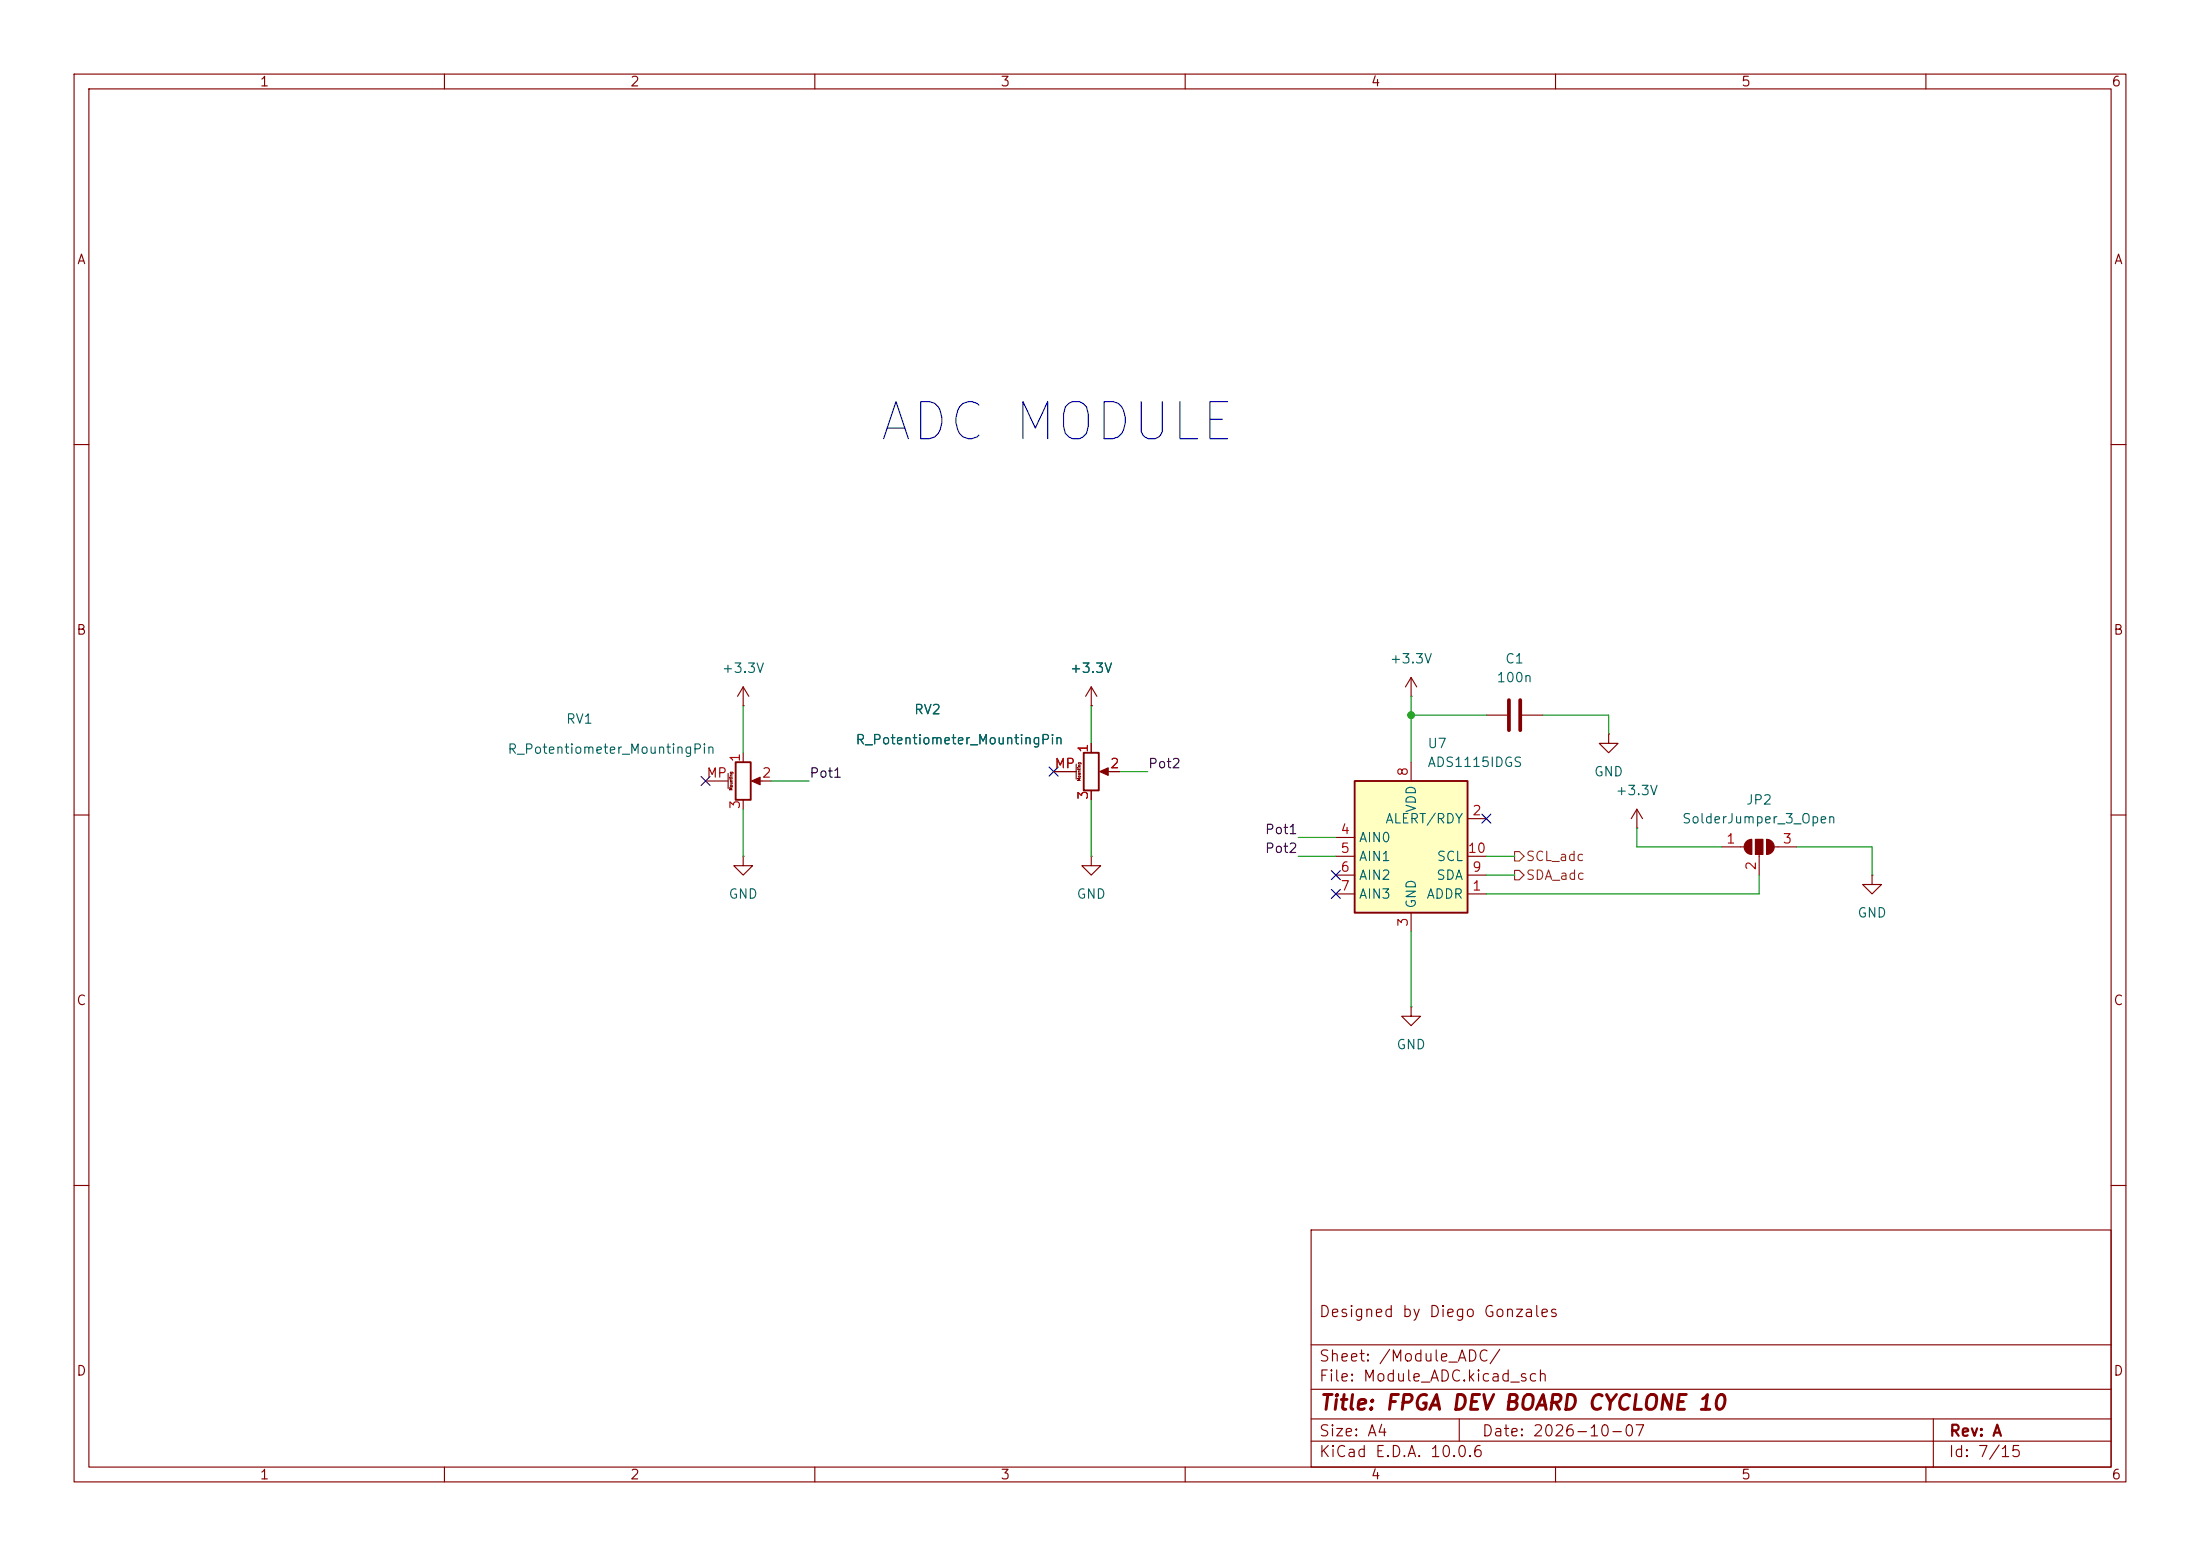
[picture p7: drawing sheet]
<svg xmlns="http://www.w3.org/2000/svg" width="297mm" height="210mm" viewBox="0 0 297 210" stroke-linecap="round" stroke-linejoin="round" font-family="sans-serif">
<g fill="none" stroke="#840000" stroke-width=".15">
<path d="M10 10h277v190h-277zM12 12h273v186h-273zM60 10v2M110 10v2M160 10v2M210 10v2M260 10v2M10 60h2M285 60h2M100.3 95.3h.1M100.3 92.7v2.6M100.3 92.7l-.7 1.3"/>
<path d="M100.3 92.7l.8 1.3M190.5 94h.1M190.5 91.4l-.8 1.3M190.5 91.4l.8 1.3M190.5 91.4v2.6M200.7 96.5h2.8M205.5 96.5h2.8M10 110h2M95.2 105.4h3.1M98.3 104.4v2M100.3 101.6v1.3M100.3 108v1.2"/>
<path d="M101.9 105.4h2.2M147.3 115.6v1.2h1.3l-1.3 1.3-1.3-1.3h1.3M147.3 115.6h.1M232.4 114.3h3.1M236.5 113.3v2M237.5 115.3v2.8M238.5 113.3v2M239.5 114.3h3.1M285 110h2M190.5 135.9v1.3h1.3l-1.3 1.2-1.3-1.2h1.3M190.5 135.9h.1M10 160h2"/>
<path d="M177 166h108v32h-108zM285 160h2M60 198v2M110 198v2M160 198v2M177 194.5h108M177 191.5h108M177 187.5h108M177 181.5h108M197 191.5v3M210 198v2M260 198v2"/>
<path d="M261 191.5v6.5"/>
</g>
<g fill="#840000" stroke="#840000" stroke-width=".15">
<path d="M235.8 113.6l.3-.3h.4v2a1.02 1.02 0 0 1-1-.6 1.02 1.02 0 0 1 .3-1.1z"/>
<path d="M237 113.3h1v2h-1z"/>
<path d="M238.5 113.3a1.02 1.02 0 0 1 1 1 1.02 1.02 0 0 1-1 1z"/>
<path d="M101.5 105.4l1.1-.5v1z"/>
</g>
<path d="M203.7 94.5v4.1M205.2 94.5v4.1" fill="none" stroke="#840000" stroke-width=".51"/>
<path d="M99.3 102.9h2v5.1h-2z" fill="none" stroke="#840000" stroke-width=".25"/>
<path d="M182.9 105.4h15.2v17.8h-15.2z" fill="#ffffc2"/>
<path d="M146.3 101.6h2v5.1h-2zM182.9 105.4h15.2v17.8h-15.2z" fill="none" stroke="#840000" stroke-width=".25"/>
<g fill="none" stroke="#840000" stroke-width=".15">
<path d="M147.3 95.3h.1M147.3 92.7l-.7 1.3M147.3 92.7l.8 1.3M147.3 92.7v2.6M217.2 99.1v1.2h1.2l-1.2 1.3-1.3-1.3h1.3M217.2 99.1h.1M100.3 115.6v1.2h1.3l-1.3 1.3-1.2-1.3h1.2M100.3 115.6h.1M142.2 104.1h3.1M145.3 103.1v2.1M147.3 100.3v1.3M147.3 106.7v1.3"/>
<path d="M148.8 104.1h2.3M180.3 113h2.6M180.3 115.6h2.6M180.3 118.1h2.6M190.5 102.9v2.5M198.1 110.5h2.6M198.1 115.6h2.6M198.1 118.1h2.6M221 111.8h.1M221 109.2l-.8 1.3M221 109.2l.7 1.3M221 109.2v2.6"/>
<path d="M252.7 118.1v1.3h1.3l-1.3 1.3-1.2-1.3h1.2M252.7 118.1h.1M180.3 120.7h2.6M190.5 123.2v2.5M198.1 120.7h2.6"/>
</g>
<path d="M148.5 104.1l1.1-.5v1z" fill="#840000" stroke="#840000" stroke-width=".15"/>
<path d="M204.5 117.5h.6l.6 .6-.6 .6h-.6zM204.5 114.9h.6l.6 .7-.6 .6h-.6z" fill="none" stroke="#725600" stroke-width=".15"/>
<g fill="none" stroke="#009600" stroke-width=".15">
<path d="M100.3 95.3v6.3M147.3 95.3v5M190.5 94v8.9M190.5 96.5h10.2M208.3 96.5h8.9v2.6M100.3 109.2v6.4M104.1 105.4h5.1M147.3 108v7.6M151.1 104.1h3.8M175.3 115.6h5M175.3 113h5M200.7 115.6h3.8"/>
<path d="M200.7 118.1h3.8M221 111.8v2.5h11.4M237.5 118.1v2.6h-36.8M242.6 114.3h10.1v3.8M190.5 125.7v10.2"/>
</g>
<path d="M94.6 104.8l1.3 1.2M95.9 104.8l-1.3 1.2M141.6 103.5l1.2 1.2M142.8 103.5l-1.2 1.2M179.7 117.5l1.2 1.2M180.9 117.5l-1.2 1.2M200.1 109.9l1.2 1.2M201.3 109.9l-1.2 1.2M179.7 120l1.2 1.3M180.9 120l-1.2 1.3" fill="none" stroke="#000084" stroke-width=".15"/>
<circle cx="190.5" cy="96.5" r=".46" fill="#009600" stroke="#009600" stroke-width=".14"/>
<text font-size="5" fill="#0000c2" x="118.3" y="60.7">ADC MODULE</text>
<text font-size="2" fill="#840000" x="178" y="190.8">Title: FPGA DEV BOARD CYCLONE 10</text>
<g font-size="1.5" fill="#840000">
<text x="178" y="178.1">Designed by Diego Gonzales</text>
<text x="178" y="184.1">Sheet: /Module_ADC/</text>
<text x="178" y="186.8">File: Module_ADC.kicad_sch</text>
<text x="178" y="197">KiCad E.D.A. 10.0.6</text>
<text x="178" y="194.2">Size: A4</text>
<text x="200" y="194.2">Date: 2026-10-07</text>
<text x="263" y="197">Id: 7/15</text>
<text x="263" y="194.2">Rev: A</text>
</g>
<g font-size="1.3" fill="#840000">
<text x="35" y="12">1</text>
<text x="85" y="12">2</text>
<text x="135" y="12">3</text>
<text x="185" y="12">4</text>
<text x="235" y="12">5</text>
<text x="285" y="12">6</text>
<text x="10.3" y="36">A</text>
<text x="285.3" y="36">A</text>
<text x="10.2" y="86">B</text>
<text x="285.2" y="86">B</text>
<text x="10.2" y="136">C</text>
<text x="285.2" y="136">C</text>
<text x="10.2" y="186">D</text>
<text x="285.2" y="186">D</text>
<text x="35" y="200">1</text>
<text x="85" y="200">2</text>
<text x="135" y="200">3</text>
<text x="185" y="200">4</text>
<text x="235" y="200">5</text>
<text x="285" y="200">6</text>
</g>
<g font-size="1.3" fill="#006464">
<text x="187.5" y="89.9">+3.3V</text>
<text x="203.1" y="89.9">C1</text>
<text x="97.4" y="91.1">+3.3V</text>
<text x="144.4" y="91.1">+3.3V</text>
<text x="202" y="92.4">100n</text>
<text x="76.3" y="98">RV1</text>
<text x="115.4" y="100.8">R_Potentiometer_MountingPin</text>
<text x="123.3" y="96.7">RV2</text>
<text x="192.6" y="101.3">U7</text>
<text x="68.4" y="102.1">R_Potentiometer_MountingPin</text>
<text x="192.6" y="103.8">ADS1115IDGS</text>
<text x="215.1" y="105.1">GND</text>
<text x="218" y="107.6">+3.3V</text>
<text x="183.4" y="114">AIN0</text>
<text x="186.9" y="111.5">ALERT/RDY</text>
<text x="191.5" y="109.8" transform="rotate(-90 191.5 109.8)">VDD</text>
<text x="227" y="111.5">SolderJumper_3_Open</text>
<text x="235.6" y="108.9">JP2</text>
<text x="183.4" y="116.5">AIN1</text>
<text x="183.4" y="119.1">AIN2</text>
<text x="193.8" y="119.1">SDA</text>
<text x="193.9" y="116.5">SCL</text>
<text x="98.3" y="121.6">GND</text>
<text x="145.3" y="121.6">GND</text>
<text x="183.4" y="121.6">AIN3</text>
<text x="191.5" y="122.7" transform="rotate(-90 191.5 122.7)">GND</text>
<text x="192.5" y="121.6">ADDR</text>
<text x="250.7" y="124.2">GND</text>
<text x="188.4" y="141.9">GND</text>
</g>
<g font-size="1.3" fill="#a90000">
<text x="147.2" y="101.7" transform="rotate(-90 147.2 101.7)">1</text>
<text x="95.3" y="105.3">MP</text>
<text x="100.2" y="103" transform="rotate(-90 100.2 103)">1</text>
<text x="102.8" y="105.3">2</text>
<text x="142.3" y="104">MP</text>
<text x="149.8" y="104">2</text>
<text x="190.4" y="104.9" transform="rotate(-90 190.4 104.9)">8</text>
<text x="100.2" y="109.3" transform="rotate(-90 100.2 109.3)">3</text>
<text x="147.2" y="108" transform="rotate(-90 147.2 108)">3</text>
<text x="180.9" y="112.9">4</text>
<text x="198.7" y="110.4">2</text>
<text x="180.9" y="115.4">5</text>
<text x="180.9" y="118">6</text>
<text x="198.1" y="115.4">10</text>
<text x="198.7" y="118">9</text>
<text x="232.9" y="114.2">1</text>
<text x="237.4" y="117.6" transform="rotate(-90 237.4 117.6)">2</text>
<text x="240.6" y="114.2">3</text>
<text x="180.9" y="120.5">7</text>
<text x="190.4" y="125.2" transform="rotate(-90 190.4 125.2)">3</text>
<text x="198.7" y="120.5">1</text>
</g>
<g font-size="1.3" fill="#0f0f0f">
<text x="109.2" y="105.3">Pot1</text>
<text x="154.9" y="104">Pot2</text>
<text x="170.7" y="112.9">Pot1</text>
<text x="170.7" y="115.4">Pot2</text>
</g>
<g font-size="1.3" fill="#725600">
<text x="205.9" y="119.1">SDA_adc</text>
<text x="205.9" y="116.5">SCL_adc</text>
</g>
<g font-size=".4" fill="#840000">
<text x="99" y="106.7" transform="rotate(-90 99 106.7)">Mounting</text>
<text x="146" y="105.5" transform="rotate(-90 146 105.5)">Mounting</text>
</g>
</svg>
